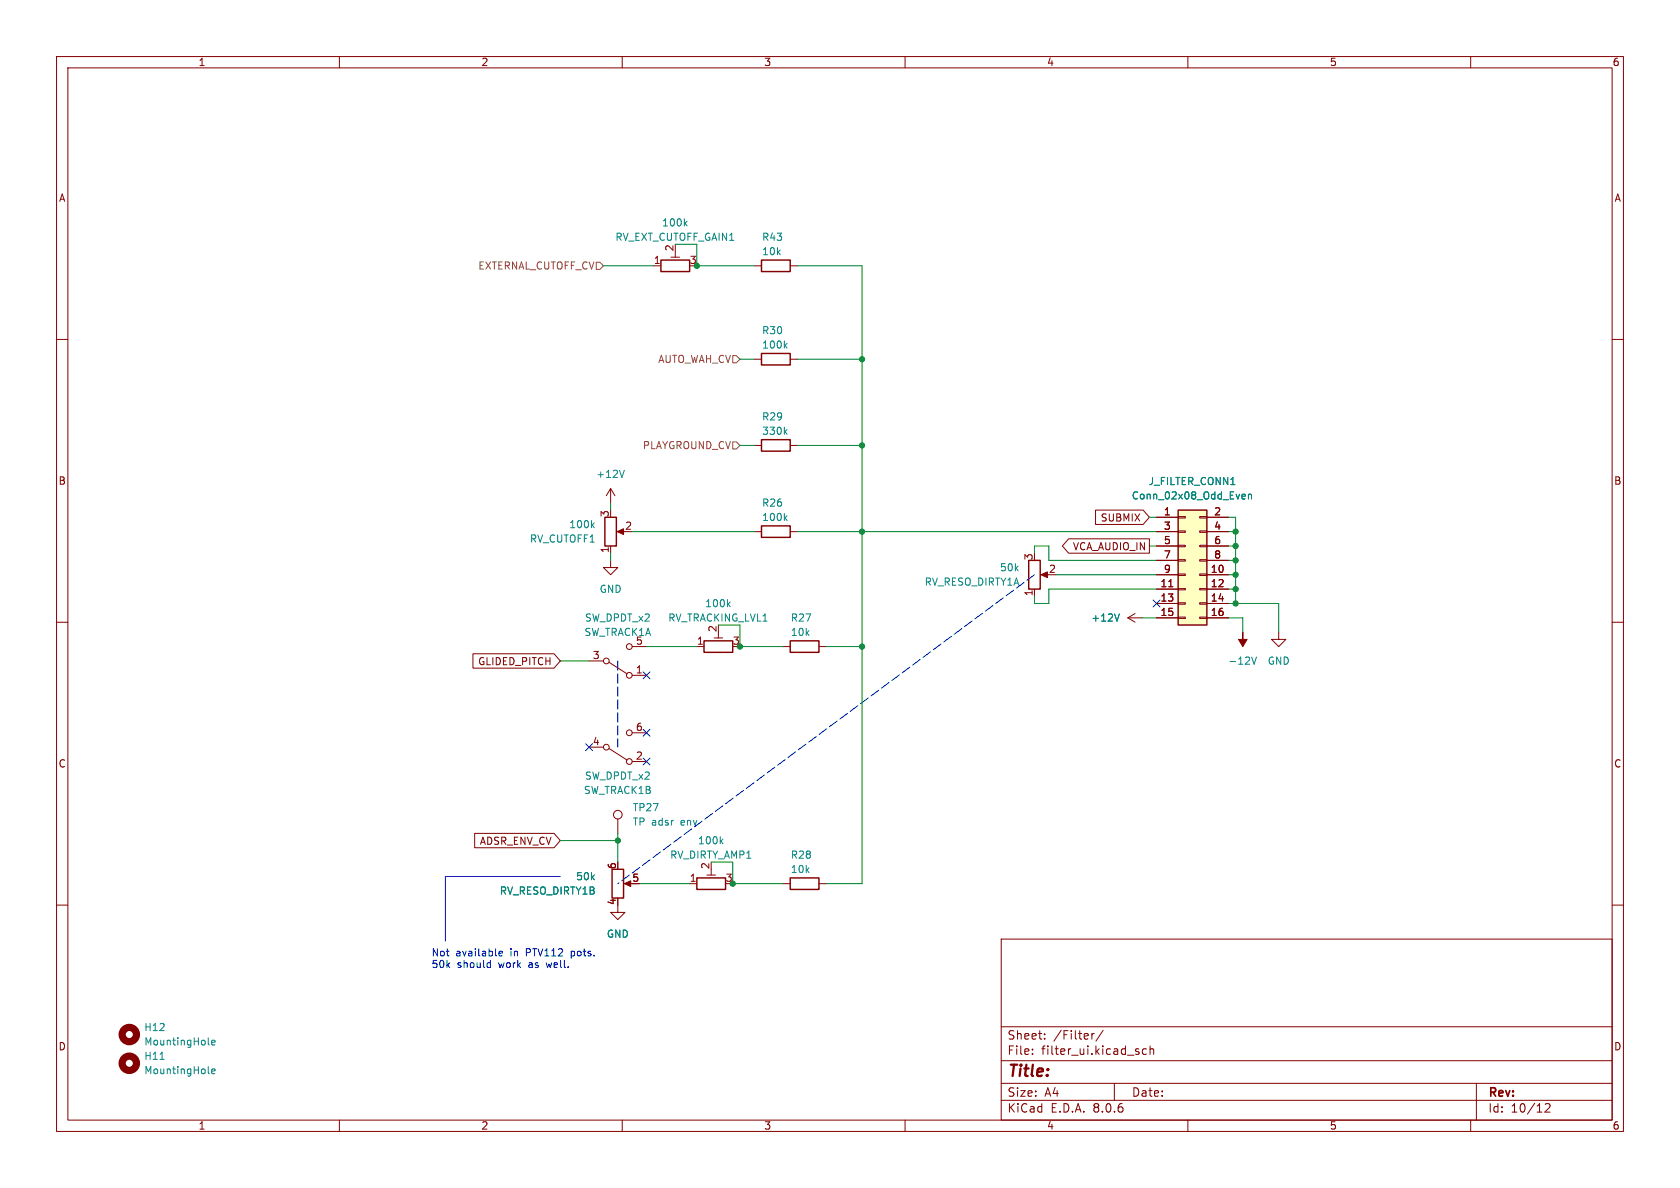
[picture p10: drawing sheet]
<svg xmlns="http://www.w3.org/2000/svg" width="297mm" height="210mm" viewBox="0 0 297 210" stroke-linecap="round" stroke-linejoin="round" font-family="sans-serif">
<g fill="none" stroke="#840000" stroke-width=".18">
<path d="M10 10h277v190h-277zM12 12h273v186h-273zM60 10v2M110 10v2M160 10v2M210 10v2M260 10v2M10 60h2M115.6 47h1.2M118.6 45.5h1.5M119.4 44.5v1M133.3 47h1.3"/>
<path d="M139.7 47h1.3M285 60h2M133.3 78.7h1.3M133.3 63.5h1.3M139.7 78.7h1.3M139.7 63.5h1.3M107.9 86.4l-.7 1.2M107.9 86.4v2.5M107.9 96.5v1.3M107.9 86.4l.8 1.2M109.5 94h1M133.3 94h1.3"/>
<path d="M139.7 94h1.3M10 110h2M104.1 116.8h2.6M107.7 117.1l3.2 2M111.8 114.3h2.5M111.8 119.4h2.5M123.2 114.3h1.3M126.2 112.8h1.6M127 111.8v1M138.4 114.3h1.3M144.8 114.3h1.2M182.9 104.1v1.3"/>
<path d="M184.4 101.6h1M199.4 109.2l1.3 .8M199.4 109.2h2.5M200.7 108.5l-1.3 .7M226.1 111.8v1.2h1.2l-1.2 1.3-1.3-1.3h1.3M285 110h2M104.1 132.1h2.6M107.7 132.3l3.2 2.1M111.8 134.6h2.5M111.8 129.5h2.5M10 160h2M109.2 144.8v2.5"/>
<path d="M110.7 156.2h1.1M121.9 156.2h1.3M125 154.7h1.5M125.7 153.7v1M285 160h2M109.2 160v1.3h1.3l-1.3 1.3-1.3-1.3h1.3M177 166h108v32h-108zM60 198v2M110 198v2M160 198v2M177 194.5h108M177 191.5h108"/>
<path d="M177 187.5h108M177 181.5h108M182.5 186.3v.1M182.5 185.5v.1M184.7 183.6v.1M184.7 182.8v.1M193 182.7v1M193.5 182.7l-.3 .1-.2 .2M195 182.1l-1.3 2M197 191.5v3M201.2 185.9l.2 .2-.2 .3M201.2 185.4l.1 .1"/>
<path d="M202.7 185.5l-.5-.1-.2 .3v.4l.1 .2h.6M203.3 185.5l.2-.1 .4 .1 .1 .9M203.3 184.9v1.5M210 198v2M260 198v2M261 191.5v6.5M273.2 195.2l.5-.1 .3 .1v.3l-.9 1.1h.9"/>
<circle cx="107.2" cy="116.8" r=".51"/>
<circle cx="111.3" cy="114.3" r=".51"/>
<circle cx="111.3" cy="119.4" r=".51"/>
<circle cx="107.2" cy="132.1" r=".51"/>
<circle cx="111.3" cy="129.5" r=".51"/>
<circle cx="111.3" cy="134.6" r=".51"/>
<circle cx="109.2" cy="144" r=".76"/>
</g>
<g fill="#840000" stroke="#840000" stroke-width=".18">
<path d="M110.4 156.2l1.1-.5v1z"/>
<path d="M184 101.6l1.2-.5v1z"/>
<path d="M219.7 111.8v1.2h.8l-.8 1.3-.8-1.3h.8z"/>
<path d="M109.1 94l1.1-.5v1z"/>
</g>
<path d="M116.8 46h5.1v2h-5.1zM134.6 46h5.1v2h-5.1zM134.6 77.7h5.1v2.1h-5.1zM134.6 62.5h5.1v2h-5.1zM106.9 91.4h2.1v5.1h-2.1zM134.6 93h5.1v2h-5.1zM181.9 99.1h2v5h-2zM124.5 113.3h5v2h-5zM139.7 113.3h5.1v2h-5.1zM108.2 153.7h2v5.1h-2zM123.2 155.2h5.1v2h-5.1z" fill="none" stroke="#840000" stroke-width=".25"/>
<g fill="none" stroke="#008484" stroke-width=".18">
<path d="M121.1 39.5l.4 .4M121.5 39.1l-.5 .5M138.8 76.3l.3 .5M138.8 61.1l.3 .4M139.1 75.9l-.4 .5M139.1 60.7l-.4 .5M104.7 92.8l.4 .5M105.1 92.4l-.5 .5M110.4 83.1l-.5 1.3M138.8 91.5l.3 .5M139.1 91.2l-.4 .5M128.7 106.8l.4 .5"/>
<path d="M129.1 106.4l-.5 .5M197.9 108.5l-.4 1.3M221.3 116.1l.4 1.3 .4-1.3M127.5 148.7l.3 .5M127.8 148.3l-.5 .5M28.3 187.3h.7M36.8 184.5l.2 .2M36.8 189.6l.2 .2M37.4 184.3l.6-.1v-.3h-.4l-.2 .2 .1 .6h.5M37.4 189.4l.6-.1v-.3h-.4l-.2 .1 .1 .6h.5"/>
</g>
<g fill="none" stroke="#840000" stroke-width="1.3">
<circle cx="22.9" cy="188" r="1.27"/>
<circle cx="22.9" cy="182.9" r="1.27"/>
</g>
<path d="M208.3 90.2h5.1v20.3h-5.1z" fill="#ffffc2"/>
<g fill="none" stroke="#840000" stroke-width=".18">
<path d="M107.9 99.1v1.2h1.3l-1.3 1.3-1.2-1.3h1.2M188.9 95.2h14.3v2.6h-14.3l-1.1-1.3zM193.7 90.2h8.4l1.1 1.2-1.1 1.3h-8.4zM204.5 91.4h3.8M204.5 94h3.8M204.5 96.5h3.8M204.5 99.1h3.8M208.3 98.9h1.2v.3h-1.2zM208.3 96.4h1.2v.2h-1.2zM208.3 93.9h1.2v.2h-1.2zM208.3 91.3h1.2v.3h-1.2zM212.1 98.9h1.3v.3h-1.3z"/>
<path d="M212.1 96.4h1.3v.2h-1.3zM212.1 93.9h1.3v.2h-1.3zM212.1 91.3h1.3v.3h-1.3zM213.4 91.4h3.8M213.4 94h3.8M213.4 96.5h3.8M213.4 99.1h3.8M83.6 115.6h14.3l1.2 1.2-1.2 1.3h-14.3zM204.5 101.6h3.8M204.5 104.1h3.8M204.5 106.7h3.8M204.5 109.2h3.8"/>
<path d="M206.6 103.7h.7M208.3 109.1h1.2v.2h-1.2zM208.3 106.6h1.2v.2h-1.2zM208.3 104h1.2v.3h-1.2zM208.3 101.5h1.2v.2h-1.2zM212.1 109.1h1.3v.2h-1.3zM212.1 106.6h1.3v.2h-1.3zM212.1 104h1.3v.3h-1.3zM212.1 101.5h1.3v.2h-1.3zM213.4 101.6h3.8M213.4 104.1h3.8M213.4 106.7h3.8"/>
<path d="M213.4 109.2h3.8M83.9 147.3h14l1.2 1.3-1.2 1.3h-14zM138.4 156.2h1.3M144.8 156.2h1.2"/>
</g>
<path d="M208.3 90.2h5.1v20.3h-5.1zM139.7 155.2h5.1v2h-5.1z" fill="none" stroke="#840000" stroke-width=".25"/>
<path d="M219.7 87.4h.4l.1 .3-.6 .1M220.1 88.1l-.4 .1M220.7 87.5l.2-.1h.3l.1 .8M220.7 87.4v.8M197.9 108.5l-.4 1.3" fill="none" stroke="#008484" stroke-width=".18"/>
<path d="M105.4 46.4h.6l.7 .6-.7 .6h-.6zM129.5 78.1h.7l.6 .6-.6 .7h-.7zM129.5 62.9h.7l.6 .6-.6 .6h-.7z" fill="none" stroke="#848400" stroke-width=".18"/>
<path d="M99.1 154.9h-20.4v11.5M86.3 170.2l.4 .1M86.7 169.8v1.2M86.7 171h-.4M88.2 168.6l.6-.2v-.2l-.4-.1-.2 .2 .1 .6h.5" fill="none" stroke="#0000c2" stroke-width=".18"/>
<path d="M109.2 116.8v15.3M182.9 101.6l-73.7 54.6" fill="none" stroke="#0000c2" stroke-width=".18" stroke-dasharray="1.7 .6"/>
<g fill="none" stroke="#008400" stroke-width=".18">
<path d="M106.7 47h8.9M119.4 43.2h3.8v3.8h10.1M141 47h11.4v109.2h-6.4M130.8 63.5h2.5M130.8 78.7h2.5M141 63.5h11.4M141 78.7h11.4M107.9 88.9v1.3M107.9 97.8v1.3M111.8 94h21.5M141 94h63.5M182.9 97.8v-1.3h2.5v2.6h19.1"/>
<path d="M203.2 91.4h1.3M203.2 96.5h1.3M217.2 94h1.2M217.2 99.1h1.2M217.2 91.4h1.2v15.3M217.2 96.5h1.2M99.1 116.8h5M114.3 114.3h8.9M127 110.5h3.8v3.8h7.6M146 114.3h6.4M186.7 101.6h17.8M201.9 109.2h2.6"/>
<path d="M204.5 104.1h-19.1v2.6h-2.5v-1.3M217.2 106.7h8.9v5.1M217.2 109.2h2.5v2.6M217.2 104.1h1.2M217.2 101.6h1.2M99.1 148.6h10.1M109.2 147.3v5.1M113 156.2h8.9M125.7 152.4h3.8v3.8h8.9"/>
</g>
<path d="M113.7 118.8l1.2 1.2M114.9 118.8l-1.2 1.2M203.9 106.1l1.2 1.2M205.1 106.1l-1.2 1.2M103.5 131.5l1.2 1.2M104.7 131.5l-1.2 1.2M113.7 134l1.2 1.2M113.7 128.9l1.2 1.2M114.9 134l-1.2 1.2M114.9 128.9l-1.2 1.2" fill="none" stroke="#000084" stroke-width=".18"/>
<g fill="#008400" stroke="#008400" stroke-width=".18">
<circle cx="218.4" cy="106.7" r=".46"/>
<circle cx="218.4" cy="99.1" r=".46"/>
<circle cx="218.4" cy="101.6" r=".46"/>
<circle cx="218.4" cy="104.1" r=".46"/>
<circle cx="218.4" cy="96.5" r=".46"/>
<circle cx="218.4" cy="94" r=".46"/>
<circle cx="152.4" cy="94" r=".46"/>
<circle cx="152.4" cy="114.3" r=".46"/>
<circle cx="109.2" cy="148.6" r=".46"/>
<circle cx="129.5" cy="156.2" r=".46"/>
<circle cx="130.8" cy="114.3" r=".46"/>
<circle cx="152.4" cy="63.5" r=".46"/>
<circle cx="152.4" cy="78.7" r=".46"/>
<circle cx="123.2" cy="47" r=".46"/>
</g>
<text font-size="2.8" fill="#840000" x="178" y="190.9">Title:</text>
<g font-size="2.1" fill="#840000">
<text x="178" y="184">Sheet:</text>
<text x="186.2" y="184">/Filter/</text>
<text x="178" y="186.7">File:</text>
<text x="184.1" y="186.7">filter_ui.kicad_sch</text>
<text x="178" y="196.9">KiCad</text>
<text x="178" y="194.1">Size:</text>
<text x="184.7" y="194.1">A4</text>
<text x="185.7" y="196.9">E.D.A.</text>
<text x="193.3" y="196.9">8.0.6</text>
<text x="200" y="194.1">Date:</text>
<text x="263" y="194.3">Rev:</text>
<text x="263" y="196.9">Id:</text>
<text x="267.1" y="196.9">10/12</text>
</g>
<g font-size="1.8" fill="#840000">
<text x="35" y="11.9">1</text>
<text x="85" y="11.9">2</text>
<text x="135" y="11.9">3</text>
<text x="185" y="11.9">4</text>
<text x="235" y="11.9">5</text>
<text x="285" y="11.9">6</text>
<text x="10.3" y="35.9">A</text>
<text x="285.3" y="35.9">A</text>
<text x="115.5" y="46.7">1</text>
<text x="119.1" y="44.5" transform="rotate(-90 119.1 44.5)">2</text>
<text x="121.8" y="46.7">3</text>
<text x="10.3" y="85.9">B</text>
<text x="285.3" y="85.9">B</text>
<text x="107.7" y="91.5" transform="rotate(-90 107.7 91.5)">3</text>
<text x="110.4" y="93.7">2</text>
<text x="194.5" y="92.4">SUBMIX</text>
<text x="205.7" y="91.2">1</text>
<text x="205.7" y="93.7">3</text>
<text x="214.6" y="91.2">2</text>
<text x="214.6" y="93.7">4</text>
<text x="107.7" y="97.9" transform="rotate(-90 107.7 97.9)">1</text>
<text x="182.6" y="99.1" transform="rotate(-90 182.6 99.1)">3</text>
<text x="185.3" y="101.3">2</text>
<text x="189.6" y="97.5">VCA_AUDIO_IN</text>
<text x="205.7" y="96.3">5</text>
<text x="205.7" y="98.8">7</text>
<text x="205.7" y="101.3">9</text>
<text x="214" y="101.3">10</text>
<text x="214.6" y="96.3">6</text>
<text x="214.6" y="98.8">8</text>
<text x="182.6" y="105.5" transform="rotate(-90 182.6 105.5)">1</text>
<text x="205.1" y="103.9">11</text>
<text x="205.1" y="106.4">13</text>
<text x="214" y="103.9">12</text>
<text x="214" y="106.4">14</text>
<text x="126.7" y="111.8" transform="rotate(-90 126.7 111.8)">2</text>
<text x="205.1" y="109">15</text>
<text x="214" y="109">16</text>
<text x="84.4" y="117.8">GLIDED_PITCH</text>
<text x="104.7" y="116.6">3</text>
<text x="112.3" y="119.1">1</text>
<text x="123.1" y="114">1</text>
<text x="129.5" y="114">3</text>
<text x="104.7" y="131.8">4</text>
<text x="112.3" y="129.3">6</text>
<text x="10.3" y="135.9">C</text>
<text x="112.3" y="134.4">2</text>
<text x="285.3" y="135.9">C</text>
<text x="84.7" y="149.5">ADSR_ENV_CV</text>
<text x="109" y="153.7" transform="rotate(-90 109 153.7)">6</text>
<text x="111.7" y="156">5</text>
<text x="121.8" y="156">1</text>
<text x="125.5" y="153.7" transform="rotate(-90 125.5 153.7)">2</text>
<text x="128.2" y="156">3</text>
<text x="109" y="160.1" transform="rotate(-90 109 160.1)">4</text>
<text x="10.3" y="185.9">D</text>
<text x="285.3" y="185.9">D</text>
<text x="35" y="199.9">1</text>
<text x="85" y="199.9">2</text>
<text x="135" y="199.9">3</text>
<text x="185" y="199.9">4</text>
<text x="235" y="199.9">5</text>
<text x="285" y="199.9">6</text>
</g>
<g font-size="1.8" fill="#008484">
<text x="116.9" y="40.2">100k</text>
<text x="108.7" y="42.8">RV_EXT_CUTOFF_GAIN1</text>
<text x="134.6" y="45.3">10k</text>
<text x="134.6" y="42.8">R43</text>
<text x="134.6" y="59.3">R30</text>
<text x="134.6" y="61.8">100k</text>
<text x="134.6" y="74.5">R29</text>
<text x="134.6" y="77.1">330k</text>
<text x="105.3" y="84.7">+12V</text>
<text x="134.6" y="89.8">R26</text>
<text x="200" y="88.5">Conn_02x08_Odd_Even</text>
<text x="203" y="86">J_FILTER_CONN1</text>
<text x="100.5" y="93.6">100k</text>
<text x="134.6" y="92.3">100k</text>
<text x="93.6" y="96.1">RV_CUTOFF1</text>
<text x="176.7" y="101.2">50k</text>
<text x="105.9" y="105">GND</text>
<text x="124.6" y="107.5">100k</text>
<text x="163.4" y="103.7">RV_RESO_DIRTY1A</text>
<text x="103.2" y="112.6">SW_TRACK1A</text>
<text x="103.3" y="110.1">SW_DPDT_x2</text>
<text x="118" y="110.1">RV_TRACKING_LVL1</text>
<text x="139.7" y="112.6">10k</text>
<text x="139.7" y="110.1">R27</text>
<text x="192.8" y="110.1">+12V</text>
<text x="112.3" y="114">5</text>
<text x="217.1" y="117.7">-12V</text>
<text x="224" y="117.7">GND</text>
<text x="103.1" y="140.6">SW_TRACK1B</text>
<text x="103.3" y="138">SW_DPDT_x2</text>
<text x="111.8" y="143.6">TP27</text>
<text x="111.8" y="146.2">TP adsr</text>
<text x="120.5" y="146.2">env</text>
<text x="123.3" y="149.5">100k</text>
<text x="101.8" y="155.8">50k</text>
<text x="118.4" y="152">RV_DIRTY_AMP1</text>
<text x="139.7" y="154.5">10k</text>
<text x="139.7" y="152">R28</text>
<text x="88.3" y="158.3">RV_RESO_DIRTY1B</text>
<text x="107.2" y="166">GND</text>
<text x="25.4" y="182.5">H12</text>
<text x="25.4" y="185">MountingHole</text>
<text x="25.4" y="187.6">H11</text>
<text x="25.4" y="190.1">MountingHole</text>
</g>
<g font-size="1.8" fill="#848400">
<text x="84.5" y="47.9">EXTERNAL_CUTOFF_CV</text>
<text x="116.3" y="64.4">AUTO_WAH_CV</text>
<text x="113.5" y="79.6">PLAYGROUND_CV</text>
</g>
<g font-size="1.8" fill="#0000c2">
<text x="76.2" y="169.2">Not</text>
<text x="76.2" y="171.2">50k</text>
<text x="80.6" y="169.2">available</text>
<text x="80.8" y="171.2">should</text>
<text x="88.3" y="171.2">work</text>
<text x="90.3" y="169.2">in</text>
<text x="93.3" y="169.2">PTV112</text>
<text x="93.7" y="171.2">as</text>
<text x="97.1" y="171.2">well.</text>
<text x="101.4" y="169.2">pots.</text>
</g>
</svg>
